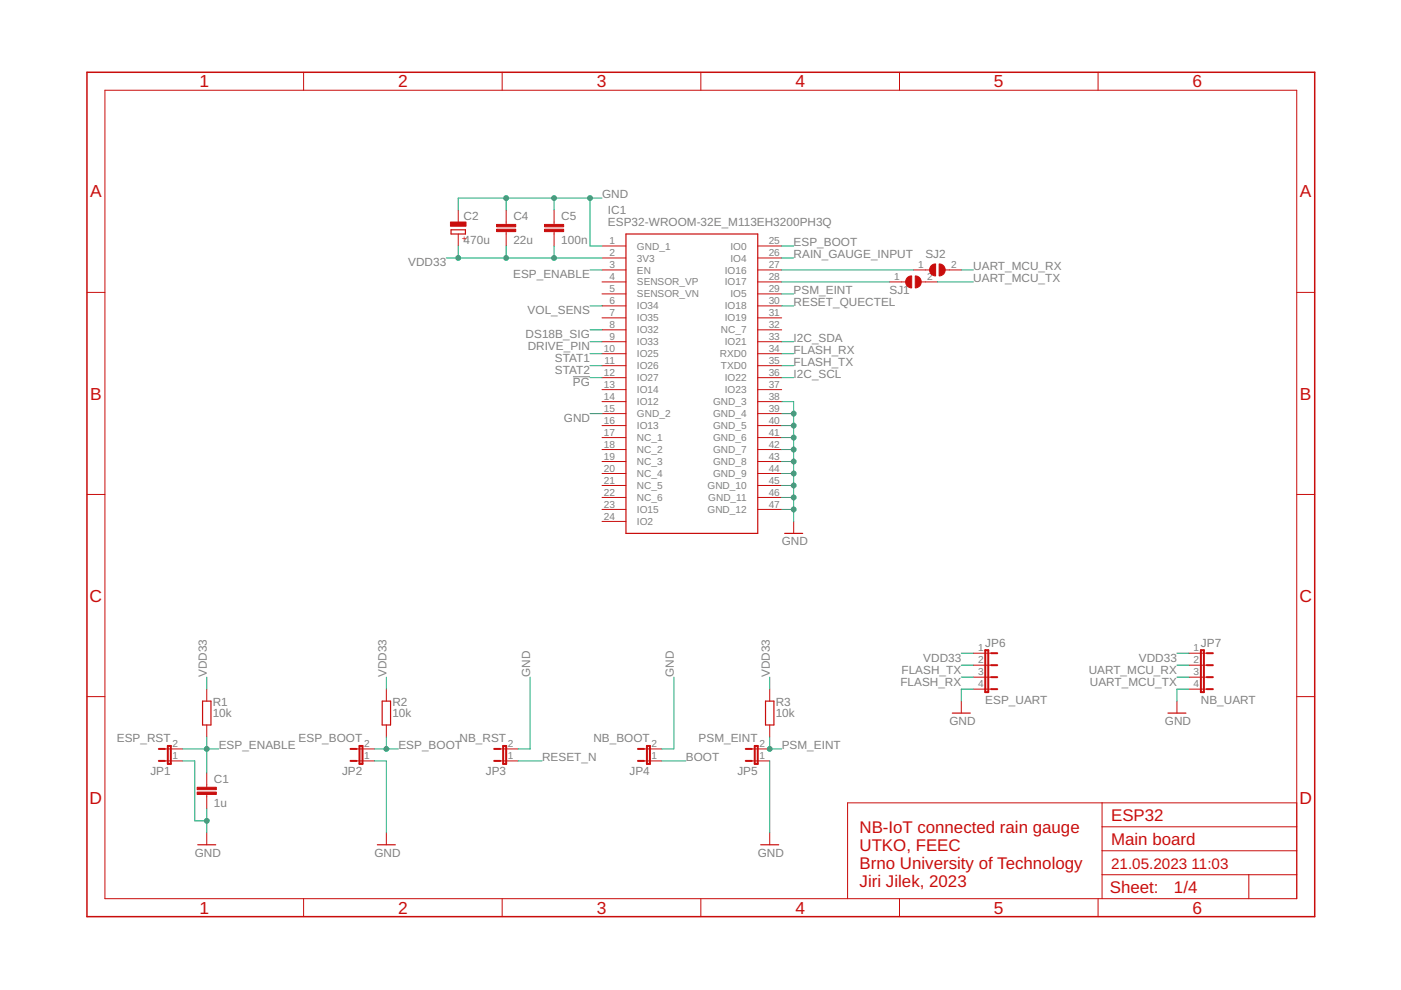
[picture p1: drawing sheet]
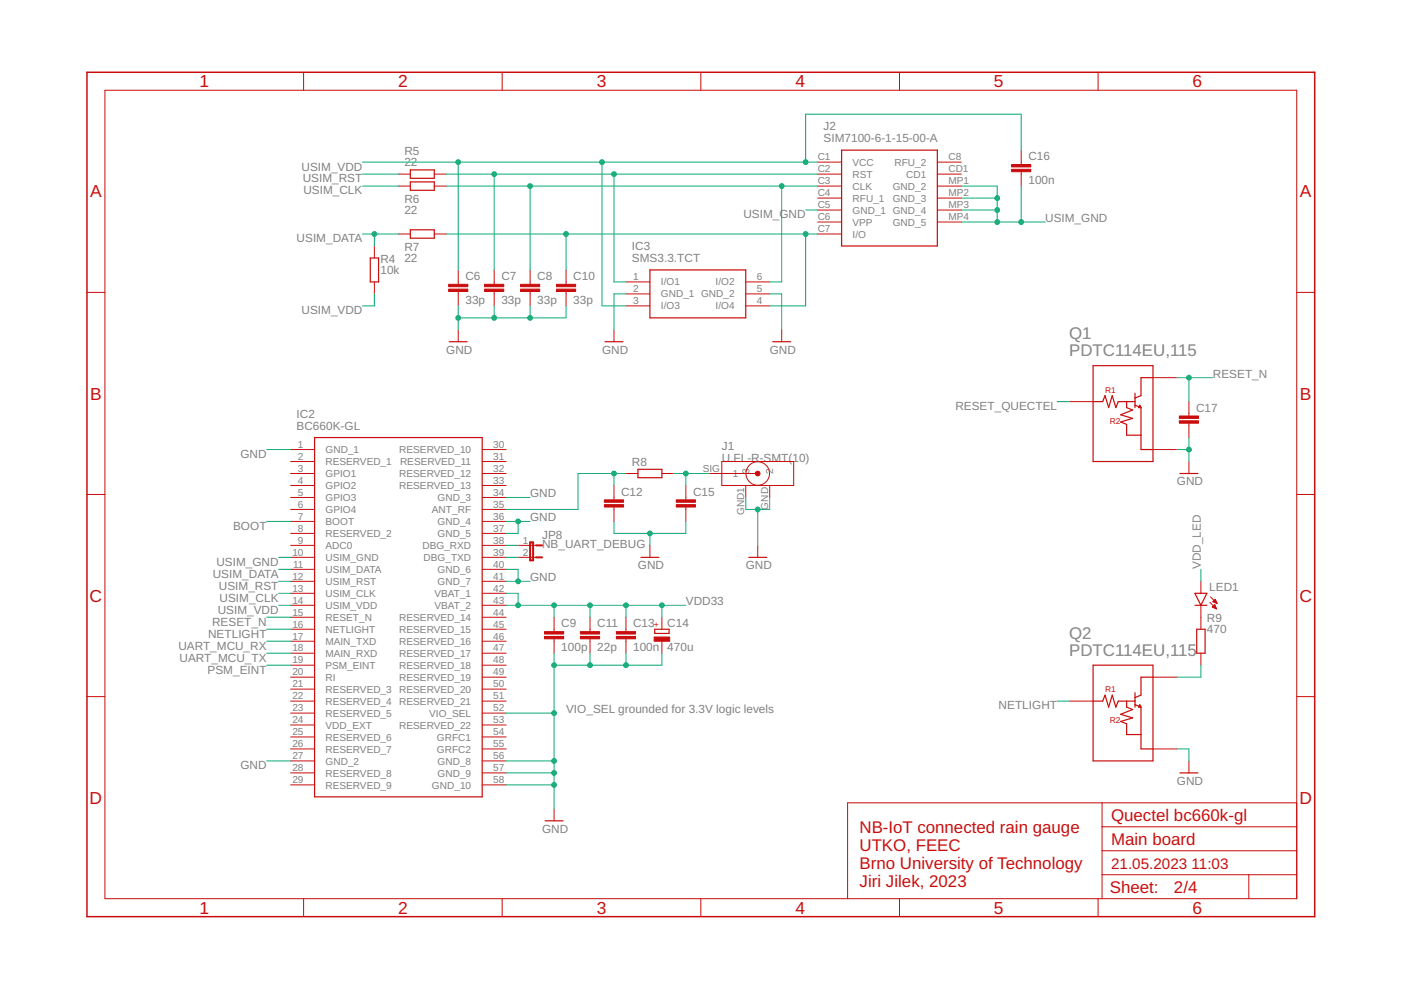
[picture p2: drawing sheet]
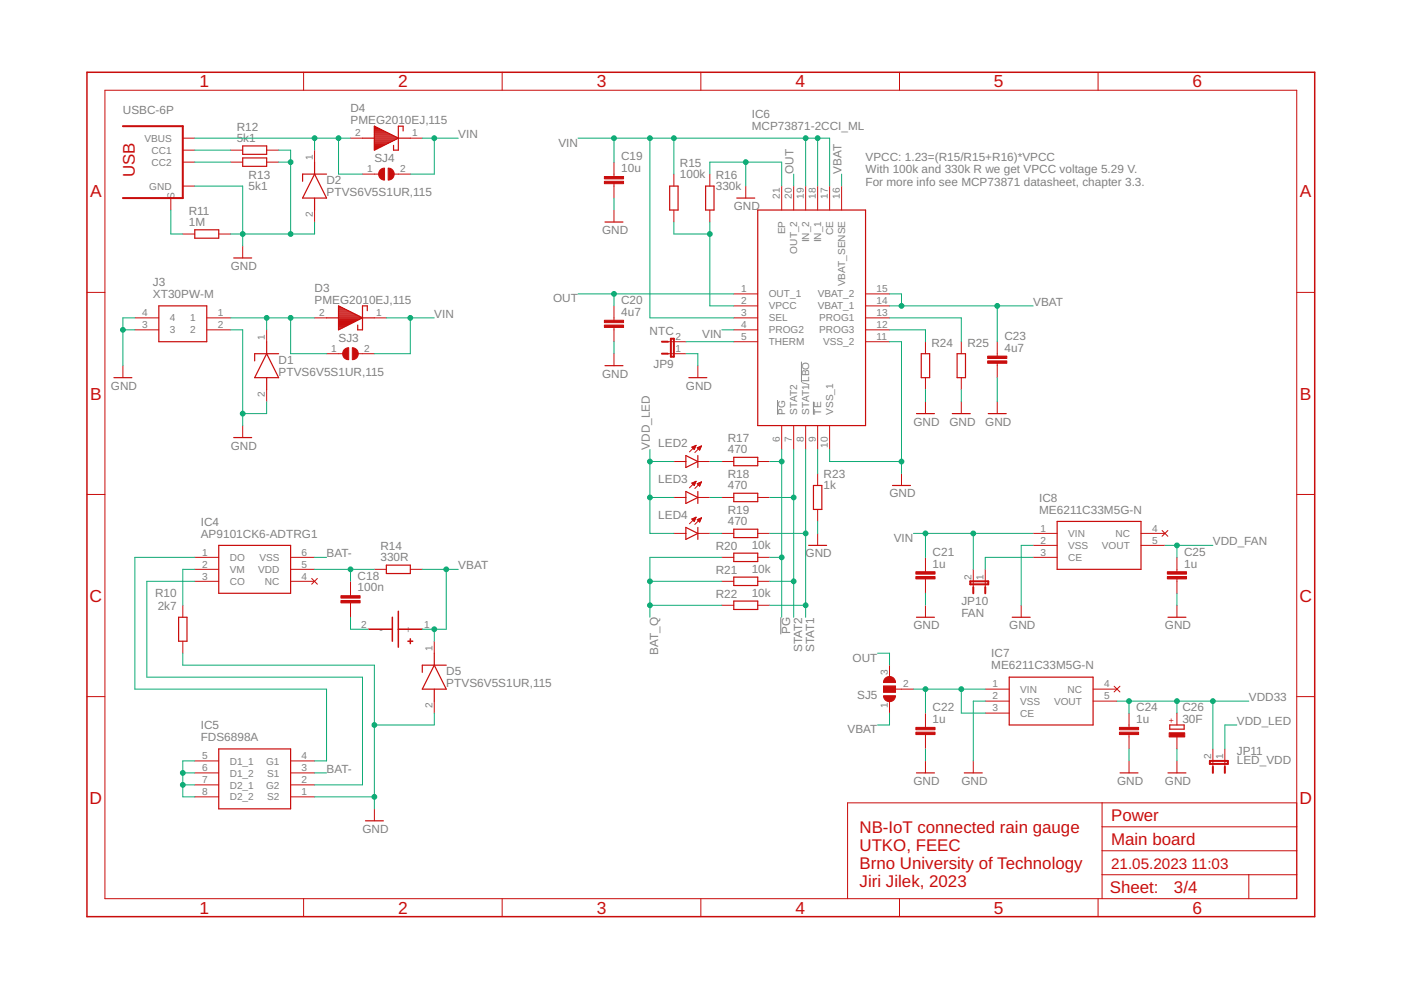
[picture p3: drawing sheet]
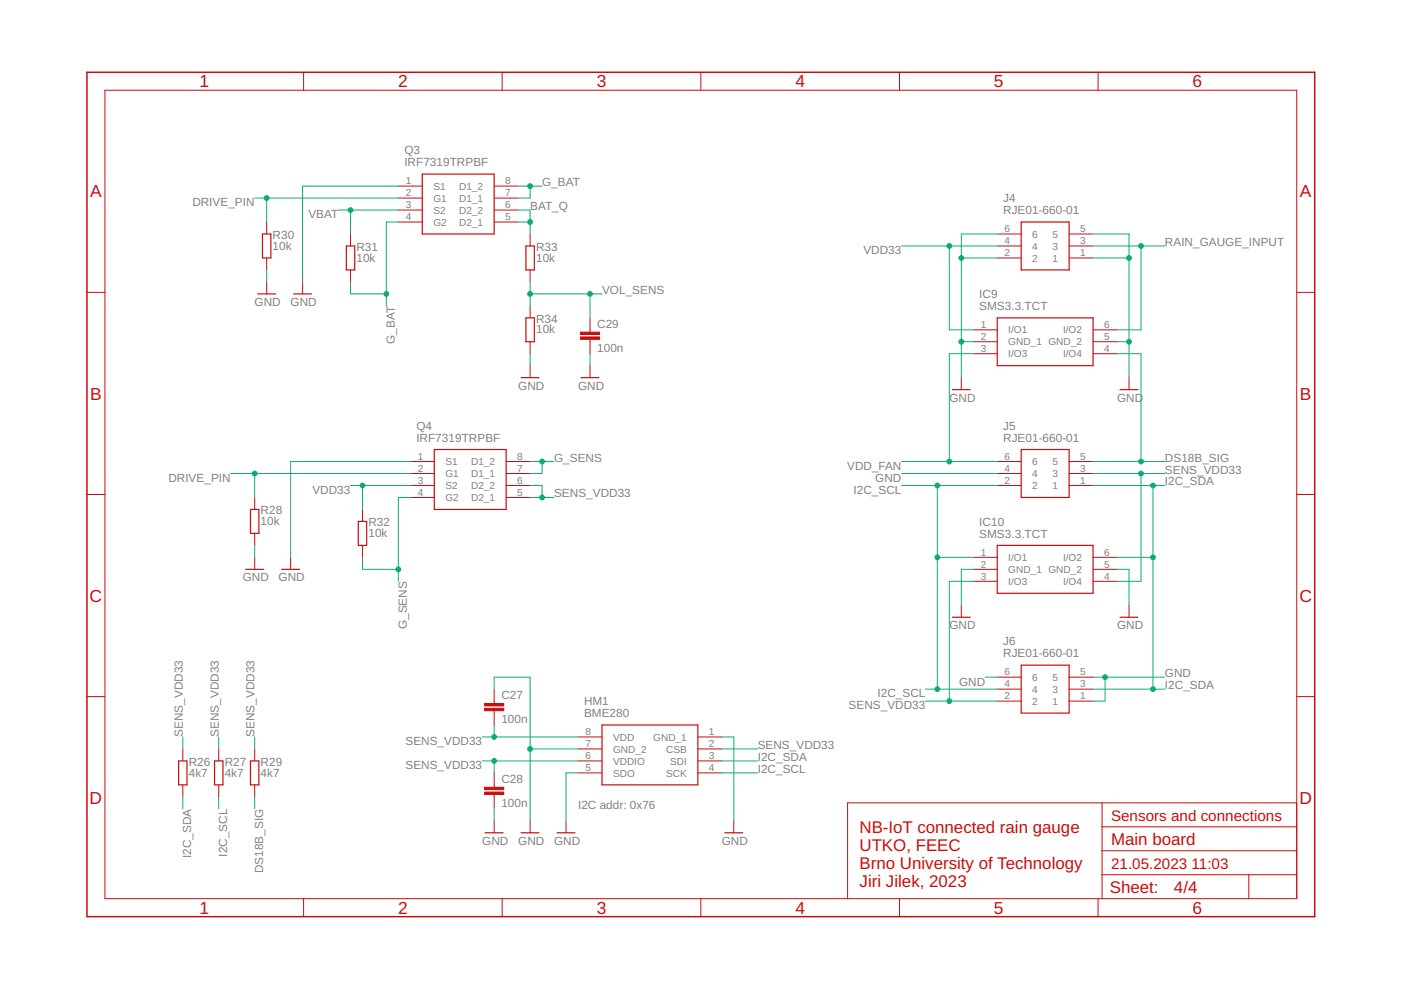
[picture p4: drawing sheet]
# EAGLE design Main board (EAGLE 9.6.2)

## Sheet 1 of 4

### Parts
C1  1u  C-EUC0603  [C0603]
C2  470u  CPOL-EUD  [PANASONIC_D]
C4  22u  C-EUC0603  [C0603]
C5  100n  C-EUC0603  [C0603]
IC1  ESP32-WROOM-32E_M113EH3200PH3Q  [ESP32WROOM32EM113EH3200PH3Q0]
JP1  ESP_RST  JP1E  [JP1]
JP2  ESP_BOOT  JP1E  [JP1]
JP3  NB_RST  JP1E  [JP1]
JP4  NB_BOOT  JP1E  [JP1]
JP5  PSM_EINT  JP1E  [JP1]
JP6  ESP_UART  JP4E  [JP4]
JP7  NB_UART  JP4E  [JP4]
R1  10k  R-EU_R0603  [R0603]
R2  10k  R-EU_R0603  [R0603]
R3  10k  R-EU_R0603  [R0603]
SJ1  SJ  [SJ]
SJ2  SJ  [SJ]

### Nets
!PG: IC1.12(IO27) ; also sheet 3
BOOT: JP4.1 ; also sheet 2
DRIVE_PIN: IC1.9(IO33) ; also sheet 4
DS18B_SIG: IC1.8(IO32) ; also sheet 4
ESP_BOOT: IC1.25(IO0) JP2.2 R2.1
ESP_ENABLE: C1.1 IC1.3(EN) JP1.2 R1.1
FLASH_RX: IC1.34(RXD0) JP6.3
FLASH_TX: IC1.35(TXD0) JP6.2
GND: C1.2 C2.- C4.1 C5.1 IC1.1(GND_1) IC1.15(GND_2) IC1.38(GND_3) IC1.39(GND_4) IC1.40(GND_5) IC1.41(GND_6) IC1.42(GND_7) IC1.43(GND_8) IC1.44(GND_9) IC1.45(GND_10) IC1.46(GND_11) IC1.47(GND_12) JP1.1 JP2.1 JP3.2 JP4.2 JP5.1 JP6.4 JP7.4 ; also sheet 2,3,4
I2C_SCL: IC1.36(IO22) ; also sheet 4
I2C_SDA: IC1.33(IO21) ; also sheet 4
N$3: IC1.27(IO16) SJ2.1
N$4: IC1.28(IO17) SJ1.1
PSM_EINT: IC1.29(IO5) JP5.2 R3.1 ; also sheet 2
RAIN_GAUGE_INPUT: IC1.26(IO4) ; also sheet 4
RESET_N: JP3.1 ; also sheet 2
RESET_QUECTEL: IC1.30(IO18) ; also sheet 2
STAT1: IC1.10(IO25) ; also sheet 3
STAT2: IC1.11(IO26) ; also sheet 3
UART_MCU_RX: JP7.2 SJ2.2 ; also sheet 2
UART_MCU_TX: JP7.3 SJ1.2 ; also sheet 2
VDD33: C2.+ C4.2 C5.2 IC1.2(3V3) JP6.1 JP7.1 R1.2 R2.2 R3.2 ; also sheet 2,3,4
VOL_SENS: IC1.6(IO34) ; also sheet 4
Unconnected: IC1.4(SENSOR_VP) IC1.5(SENSOR_VN) IC1.7(IO35) IC1.13(IO14) IC1.14(IO12) IC1.16(IO13) IC1.17(NC_1) IC1.18(NC_2) IC1.19(NC_3) IC1.20(NC_4) IC1.21(NC_5) IC1.22(NC_6) IC1.23(IO15) IC1.24(IO2) IC1.31(IO19) IC1.32(NC_7) IC1.37(IO23)

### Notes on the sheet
- NB-IoT connected rain gauge
  UTKO, FEEC
  Brno University of Technology
  Jiri Jilek, 2023
- ESP32

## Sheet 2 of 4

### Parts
C6  33p  C-EUC0603  [C0603]
C7  33p  C-EUC0603  [C0603]
C8  33p  C-EUC0603  [C0603]
C9  100p  C-EUC0603  [C0603]
C10  33p  C-EUC0603  [C0603]
C11  22p  C-EUC0603  [C0603]
C12  C-EUC0603  [C0603]
C13  100n  C-EUC0603  [C0603]
C14  470u  CPOL-EUD  [PANASONIC_D]
C15  C-EUC0603  [C0603]
C16  100n  C-EUC0603  [C0603]
C17  C-EUC0603  [C0603]
IC2  BC660K-GL  [BC660KGL]
IC3  SMS3.3.TCT  [SOT95P280X145-6N]
J1  U.FL-R-SMT(10)  [U.FL-R-SMT(10)]
J2  SIM7100-6-1-15-00-A  [SIM7100611500A]
JP8  NB_UART_DEBUG  JP1E  [JP1]
LED1  NETSTAT  LEDCHIPLED_0805  [CHIPLED_0805]
Q1  PDTC114EU,115  [SOT65P210X110-3N]
Q2  PDTC114EU,115  [SOT65P210X110-3N]
R4  10k  R-EU_R0603  [R0603]
R5  22  R-EU_R0603  [R0603]
R6  22  R-EU_R0603  [R0603]
R7  22  R-EU_R0603  [R0603]
R8  R-EU_R0603  [R0603]
R9  470  R-EU_R0603  [R0603]

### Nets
BOOT: IC2.7(BOOT) ; also sheet 1
GND: C6.2 C7.2 C8.2 C9.2 C10.2 C11.2 C12.2 C13.2 C14.- C15.2 C17.2 IC2.1(GND_1) IC2.27(GND_2) IC2.34(GND_3) IC2.36(GND_4) IC2.37(GND_5) IC2.40(GND_6) IC2.41(GND_7) IC2.52(VIO_SEL) IC2.56(GND_8) IC2.57(GND_9) IC2.58(GND_10) IC3.2(GND_1) IC3.5(GND_2) J1.GND J1.GND1 Q1.2(GND) Q2.2(GND) ; also sheet 1,3,4
N$1: IC2.38(DBG_RXD) JP8.1
N$2: IC2.39(DBG_TXD) JP8.2
N$16: LED1.C R9.2
N$17: Q2.3(OUTPUT) R9.1
N$19: C12.1 IC2.35(ANT_RF) R8.1
N$20: C15.1 J1.SIG R8.2
N$21: C7.1 IC3.1(I/O1) J2.C2(RST) R5.2
N$22: C8.1 IC3.6(I/O2) J2.C3(CLK) R6.2
N$23: C10.1 IC3.4(I/O4) J2.C7(I/O) R7.2
NETLIGHT: IC2.16(NETLIGHT) Q2.1(INPUT)
PSM_EINT: IC2.19(PSM_EINT) ; also sheet 1
RESET_N: C17.1 IC2.15(RESET_N) Q1.3(OUTPUT) ; also sheet 1
RESET_QUECTEL: Q1.1(INPUT) ; also sheet 1
UART_MCU_RX: IC2.17(MAIN_TXD) ; also sheet 1
UART_MCU_TX: IC2.18(MAIN_RXD) ; also sheet 1
USIM_CLK: IC2.13(USIM_CLK) R6.1
USIM_DATA: IC2.11(USIM_DATA) R4.2 R7.1
USIM_GND: C16.2 IC2.10(USIM_GND) J2.C5(GND_1) J2.MP1(GND_2) J2.MP2(GND_3) J2.MP3(GND_4) J2.MP4(GND_5)
USIM_RST: IC2.12(USIM_RST) R5.1
USIM_VDD: C6.1 C16.1 IC2.14(USIM_VDD) IC3.3(I/O3) J2.C1(VCC) R4.1
VDD33: C9.1 C11.1 C13.1 C14.+ IC2.42(VBAT_1) IC2.43(VBAT_2) ; also sheet 1,3,4
VDD_LED: LED1.A ; also sheet 3
Unconnected: IC2.2(RESERVED_1) IC2.3(GPIO1) IC2.4(GPIO2) IC2.5(GPIO3) IC2.6(GPIO4) IC2.8(RESERVED_2) IC2.9(ADC0) IC2.20(RI) IC2.21(RESERVED_3) IC2.22(RESERVED_4) IC2.23(RESERVED_5) IC2.24(VDD_EXT) IC2.25(RESERVED_6) IC2.26(RESERVED_7) IC2.28(RESERVED_8) IC2.29(RESERVED_9) IC2.30(RESERVED_10) IC2.31(RESERVED_11) IC2.32(RESERVED_12) IC2.33(RESERVED_13) IC2.44(RESERVED_14) IC2.45(RESERVED_15) IC2.46(RESERVED_16) IC2.47(RESERVED_17) IC2.48(RESERVED_18) IC2.49(RESERVED_19) IC2.50(RESERVED_20) IC2.51(RESERVED_21) IC2.53(RESERVED_22) IC2.54(GRFC1) IC2.55(GRFC2) J2.C4(RFU_1) J2.C6(VPP) J2.C8(RFU_2) J2.CD1

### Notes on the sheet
- VIO_SEL grounded for 3.3V logic levels
- NB-IoT connected rain gauge
  UTKO, FEEC
  Brno University of Technology
  Jiri Jilek, 2023
- Quectel bc660k-gl

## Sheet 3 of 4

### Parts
$3_29_$_2023-03-21_17-43-41  USBC-6P  [USCX-06FX-XXMX-01]
$3_30_$_2023-03-21_17-43-41  BLOSSOM-BLM-18650-1PCS  [BLOSSOM-BLM-18650-1PCS]
C18  100n  C-EUC0603  [C0603]
C19  10u  C-EUC0603  [C0603]
C20  4u7  C-EUC0603  [C0603]
C21  1u  C-EUC0603  [C0603]
C22  1u  C-EUC0603  [C0603]
C23  4u7  C-EUC0603  [C0603]
C24  1u  C-EUC0603  [C0603]
C25  1u  C-EUC0603  [C0603]
C26  30F  CPOL-EUE5-10.5  [E5-10,5]
D1  PTVS6V5S1UR,115  [SOD123W]
D2  PTVS6V5S1UR,115  [SOD123W]
D3  PMEG2010EJ,115  [SODFL2512X80N]
D4  PMEG2010EJ,115  [SODFL2512X80N]
D5  PTVS6V5S1UR,115  [SOD123W]
IC4  AP9101CK6-ADTRG1  [SOT95P285X140-6N]
IC5  FDS6898A  [SOIC127P600X175-8N]
IC6  MCP73871-2CCI_ML  [QFN50P400X400X100-21N]
IC7  ME6211C33M5G-N  [SOT95P270X145-5N]
IC8  ME6211C33M5G-N  [SOT95P270X145-5N]
J3  XT30PW-M  [XT30PWM]
JP9  NTC  JP1E  [JP1]
JP10  FAN  JP1E  [JP1]
JP11  LED_VDD  JP1E  [JP1]
LED2  !PG  LEDCHIPLED_0805  [CHIPLED_0805]
LED3  STAT2  LEDCHIPLED_0805  [CHIPLED_0805]
LED4  STAT1  LEDCHIPLED_0805  [CHIPLED_0805]
R10  2k7  R-EU_R0805  [R0805]
R11  1M  R-EU_R0603  [R0603]
R12  5k1  R-EU_R0603  [R0603]
R13  5k1  R-EU_R0603  [R0603]
R14  330R  R-EU_R0603  [R0603]
R15  100k  R-EU_R0805  [R0805]
R16  330k  R-EU_R0805  [R0805]
R17  470  R-EU_R0603  [R0603]
R18  470  R-EU_R0603  [R0603]
R19  470  R-EU_R0603  [R0603]
R20  10k  R-EU_R0603  [R0603]
R21  10k  R-EU_R0603  [R0603]
R22  10k  R-EU_R0603  [R0603]
R23  1k  R-EU_R0603  [R0603]
R24  R-EU_R0805  [R0805]
R25  R-EU_R0805  [R0805]
SJ3  SJ  [SJ]
SJ4  SJ  [SJ]
SJ5  SJ2W  [SJ_2]

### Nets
!PG: IC6.6(!PG) R17.2 R20.2 ; also sheet 1
!TE1: IC6.9(!TE) R23.1
BAT-: $3_30_$_2023-03-21_17-43-41.2(-) C18.2 IC4.6(VSS) IC5.3(S1)
BAT_Q: R20.1 R21.1 R22.1 ; also sheet 4
CC3: $3_29_$_2023-03-21_17-43-41.CC2 R13.1
CC4: $3_29_$_2023-03-21_17-43-41.CC1 R12.1
DRAIN1: IC5.5(D1_1) IC5.6(D1_2) IC5.7(D2_1) IC5.8(D2_2)
G3: IC4.1(DO) IC5.4(G1)
G4: IC4.3(CO) IC5.2(G2)
GND: $3_29_$_2023-03-21_17-43-41.GND1(GND) $3_29_$_2023-03-21_17-43-41.GND2(GND) C19.2 C20.2 C21.2 C22.2 C23.2 C24.2 C25.2 C26.- D1.2(A) D2.2(A) D5.2(A) IC5.1(S2) IC6.10(VSS_1) IC6.11(VSS_2) IC6.21(EP) IC7.2(VSS) IC8.2(VSS) J3.2 J3.3 J3.4 JP9.1 R10.1 R11.2 R12.2 R13.2 R16.2 R23.2 R24.2 R25.2 ; also sheet 1,2,4
N$5: C18.1 IC4.5(VDD) R14.1
N$6: IC8.3(CE) JP10.1
N$7: LED2.C R17.1
N$8: LED3.C R18.1
N$9: LED4.C R19.1
OUT: C20.1 IC6.1(OUT_1) IC6.20(OUT_2) SJ5.3
PROG1: IC6.13(PROG1) R25.1
PROG3: IC6.12(PROG3) R24.1
PV_IN1: D1.1(K) D3.2(A) J3.1 SJ3.1
S1: $3_29_$_2023-03-21_17-43-41.SHIELD1(S) $3_29_$_2023-03-21_17-43-41.SHIELD2(S) $3_29_$_2023-03-21_17-43-41.SHIELD3(S) $3_29_$_2023-03-21_17-43-41.SHIELD4(S) R11.1
STAT1: IC6.8(STAT1/!LBO) R19.2 R22.2 ; also sheet 1
STAT2: IC6.7(STAT2) R18.2 R21.2 ; also sheet 1
THERM1: IC6.5(THERM) JP9.2
VBAT: $3_30_$_2023-03-21_17-43-41.1(+) C23.1 D5.1(K) IC6.14(VBAT_1) IC6.15(VBAT_2) IC6.16(VBAT_SENSE) R14.2 SJ5.1 ; also sheet 4
VBUS1: $3_29_$_2023-03-21_17-43-41.VBUS1(VBUS) $3_29_$_2023-03-21_17-43-41.VBUS2(VBUS) D2.1(K) D4.2(A) SJ4.1
VDD33: C24.1 C26.+ IC7.5(VOUT) JP11.2 ; also sheet 1,2,4
VDD_FAN: C25.1 IC8.5(VOUT) ; also sheet 4
VDD_LED: JP11.1 LED2.A LED3.A LED4.A ; also sheet 2
VIN: C19.1 C21.1 D3.1(K) D4.1(K) IC6.3(SEL) IC6.4(PROG2) IC6.17(CE) IC6.18(IN_1) IC6.19(IN_2) IC8.1(VIN) JP10.2 R15.2 SJ3.2 SJ4.2
VIN_LDO: C22.1 IC7.1(VIN) IC7.3(CE) SJ5.2
VM1: IC4.2(VM) R10.2
VPCC1: IC6.2(VPCC) R15.1 R16.1
Unconnected: IC4.4(NC) IC7.4(NC) IC8.4(NC)

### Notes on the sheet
- VPCC: 1.23=(R15/R15+R16)*VPCC
  With 100k and 330k R we get VPCC voltage 5.29 V.
  For more info see MCP73871 datasheet, chapter 3.3.
- NB-IoT connected rain gauge
  UTKO, FEEC
  Brno University of Technology
  Jiri Jilek, 2023
- Power

## Sheet 4 of 4: Connectors

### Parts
C27  100n  C-EUC0805  [C0805]
C28  100n  C-EUC0805  [C0805]
C29  100n  C-EUC0805  [C0805]
HM1  BME280  [BME280]
IC9  SMS3.3.TCT  [SOT95P280X145-6N]
IC10  SMS3.3.TCT  [SOT95P280X145-6N]
J4  RJE01-660-01  [RJE0166001]
J5  RJE01-660-01  [RJE0166001]
J6  RJE01-660-01  [RJE0166001]
Q3  IRF7319TRPBF  [SOIC127P600X175-8N]
Q4  IRF7319TRPBF  [SOIC127P600X175-8N]
R26  4k7  R-EU_R0805  [R0805]
R27  4k7  R-EU_R0805  [R0805]
R28  10k  R-EU_R0805  [R0805]
R29  4k7  R-EU_R0805  [R0805]
R30  10k  R-EU_R0805  [R0805]
R31  10k  R-EU_R0805  [R0805]
R32  10k  R-EU_R0805  [R0805]
R33  10k  R-EU_R0805  [R0805]
R34  10k  R-EU_R0805  [R0805]

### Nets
BAT_Q: Q3.5(D2_1) Q3.6(D2_2) R33.2 ; also sheet 3
DRIVE_PIN: Q3.2(G1) Q4.2(G1) R28.2 R30.2 ; also sheet 1
DS18B_SIG: IC9.4(I/O4) J5.5 R29.1 ; also sheet 1
G_BAT: Q3.4(G2) Q3.7(D1_1) Q3.8(D1_2) R31.2
G_SENS: Q4.4(G2) Q4.7(D1_1) Q4.8(D1_2) R32.2
GND: C27.1 C28.2 C29.2 HM1.1(GND_1) HM1.5(SDO) HM1.7(GND_2) IC9.2(GND_1) IC9.5(GND_2) IC10.2(GND_1) IC10.5(GND_2) J4.1 J4.2 J4.5 J4.6 J5.4 J6.1 J6.5 J6.6 Q3.1(S1) Q4.1(S1) R28.1 R30.1 R34.1 ; also sheet 1,2,3
I2C_SCL: HM1.4(SCK) IC10.1(I/O1) J5.2 J6.4 R27.1 ; also sheet 1
I2C_SDA: HM1.3(SDI) IC10.6(I/O2) J5.1 J6.3 R26.1 ; also sheet 1
RAIN_GAUGE_INPUT: IC9.6(I/O2) J4.3 ; also sheet 1
SENS_VDD33: C27.2 C28.1 HM1.2(CSB) HM1.6(VDDIO) HM1.8(VDD) IC10.3(I/O3) IC10.4(I/O4) J5.3 J6.2 Q4.5(D2_1) Q4.6(D2_2) R26.2 R27.2 R29.2
VBAT: Q3.3(S2) R31.1 ; also sheet 3
VDD33: IC9.1(I/O1) J4.4 Q4.3(S2) R32.1 ; also sheet 1,2,3
VDD_FAN: IC9.3(I/O3) J5.6 ; also sheet 3
VOL_SENS: C29.1 R33.1 R34.2 ; also sheet 1

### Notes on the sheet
- I2C addr: 0x76
- NB-IoT connected rain gauge
  UTKO, FEEC
  Brno University of Technology
  Jiri Jilek, 2023
- Sensors and connections

## Module A
Ports: 
